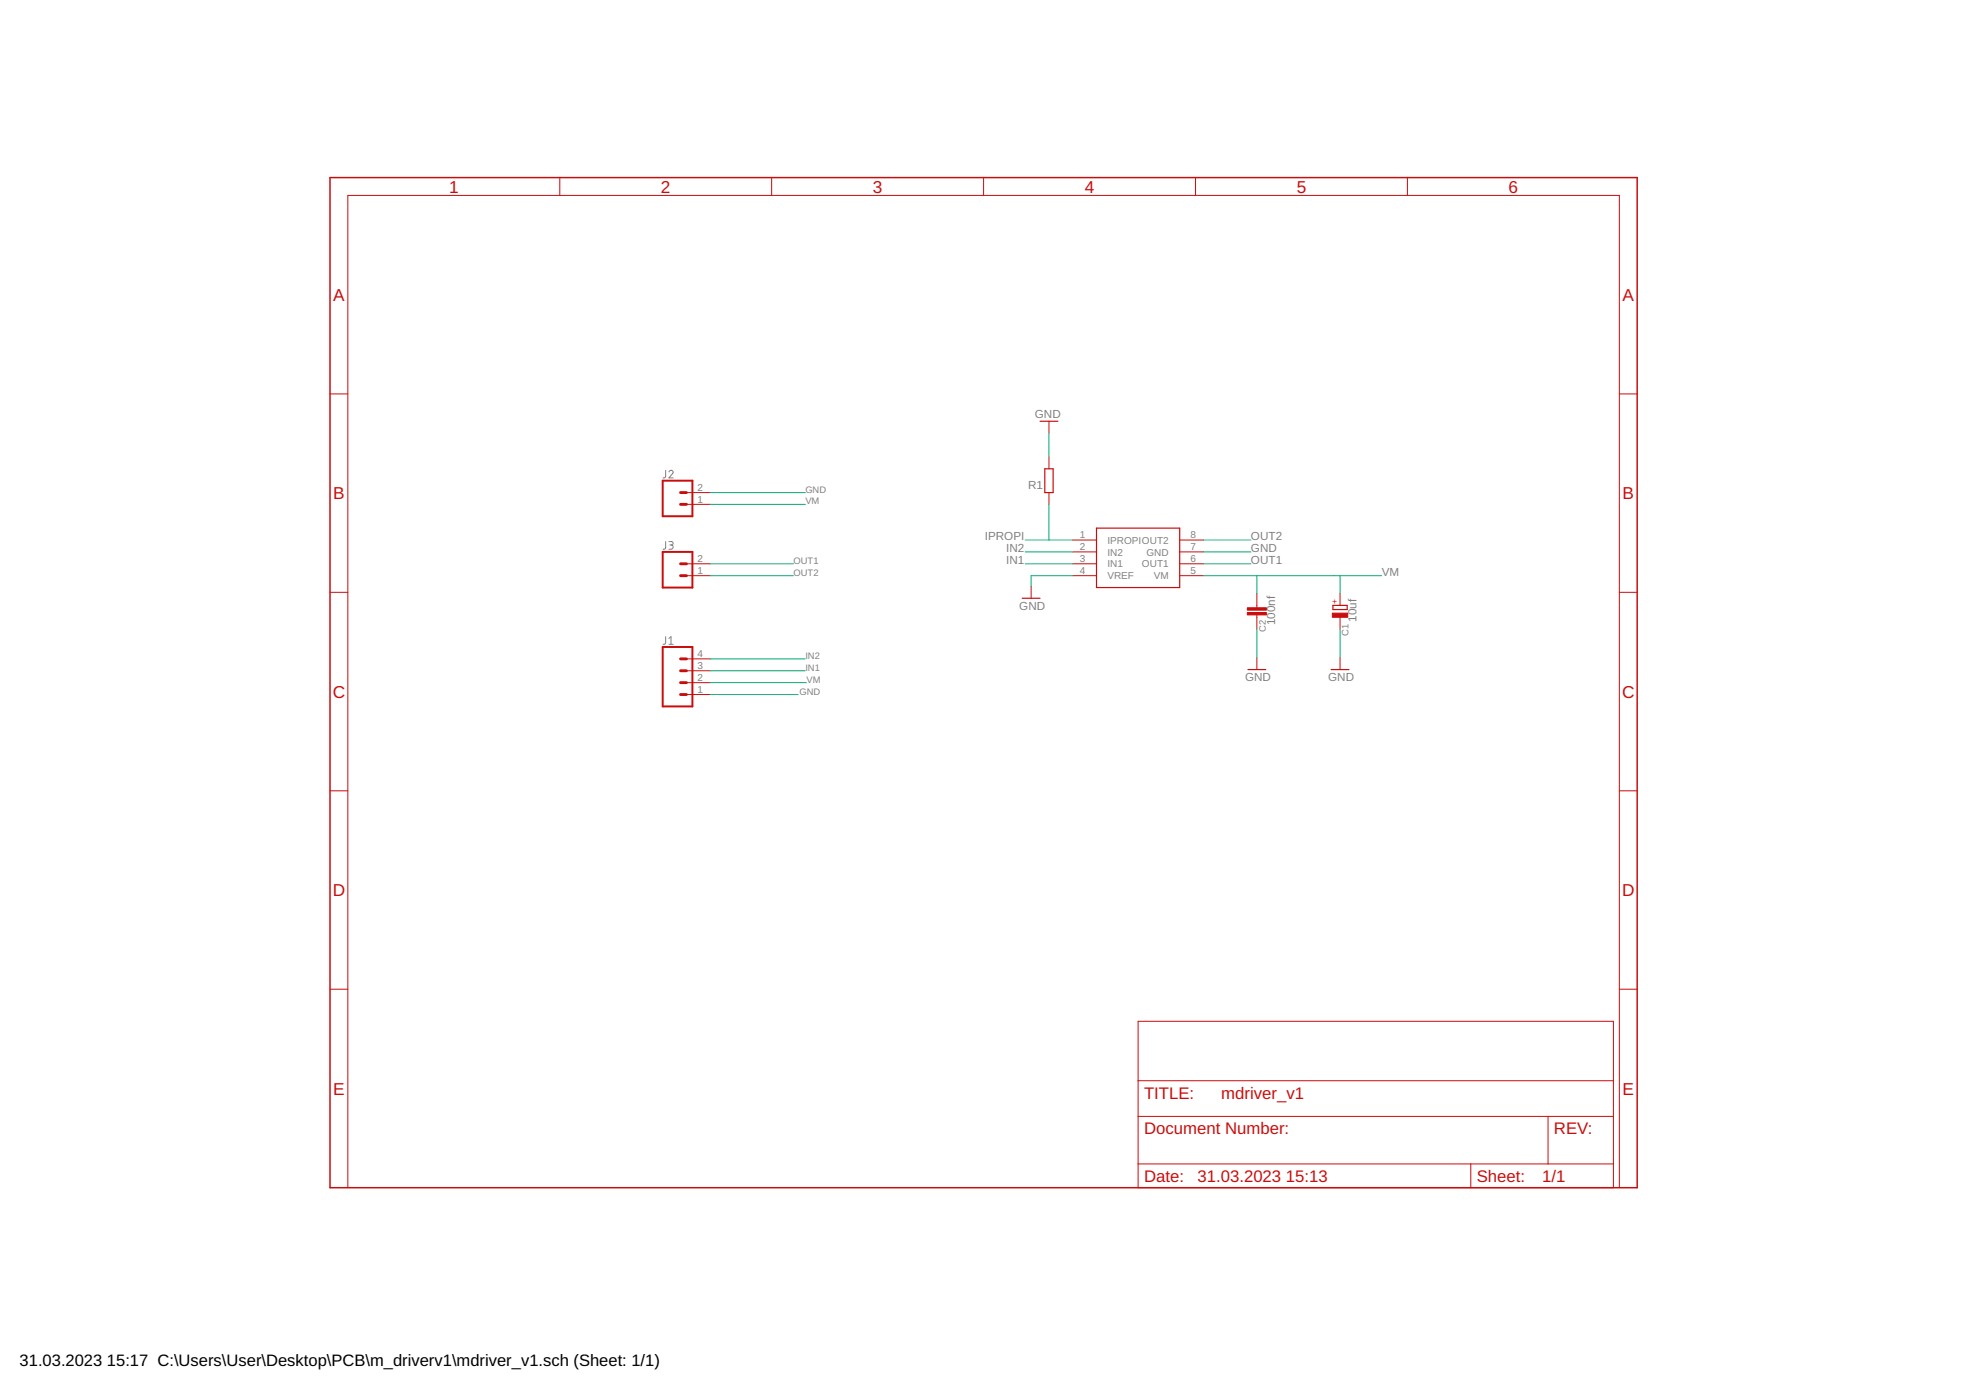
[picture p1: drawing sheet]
<svg xmlns="http://www.w3.org/2000/svg" width="420mm" height="297mm" viewBox="0 0 420 297" stroke-linecap="round" stroke-linejoin="round" font-family="sans-serif">
<path d="M142.3 100.5l-.1 1.4-.2 .2h-.3M142.3 115.7l-.1 1.4-.5 .3M143 100.9a.44 .44 0 0 1 .6-.4 .44 .44 0 0 1 .1 .7l-.7 .9h.9M143 115.7h.5a.36 .36 0 0 1 .4 .4 .36 .36 0 0 1-.4 .4h-.3M143.4 116.5a.46 .46 0 0 1 .5 .4 .46 .46 0 0 1-.5 .5h-.4M142.3 136.1l-.1 1.4-.5 .2M143 137.7h.9M143 136.4l.4-.3v1.6" fill="none" stroke="#808080" stroke-width=".21"/>
<path d="M70.5 38h279.4v215.8h-279.4z" fill="none" stroke="#c90d0c" stroke-width=".32"/>
<g fill="none" stroke="#c90d0c" stroke-width=".21">
<path d="M119.6 38v3.8M164.9 38v3.8M210.2 38v3.8M255.5 38v3.8M300.8 38v3.8M70.5 84.2h3.8M224.2 90v2.6M224.2 97.6v2.6M346.1 84.2h3.8M146.7 107.8h5.1M146.7 105.3h5.1M224.2 105.3v2.5"/>
<path d="M229.3 115.4h5M229.3 117.9h5M252.1 115.4h5.1M252.1 117.9h5.1M70.5 126.6h3.8M146.7 123h5.1M146.7 120.5h5.1M220.4 125.3v2.5M229.3 123h5M229.3 120.5h5M252.1 123h5.1M252.1 120.5h5.1"/>
<path d="M268.6 126.8v3.1M268.6 131.4v3.1M286.4 126.8v2.6M286.4 131.9v2.6M346.1 126.6h3.8M146.7 148.4h5.1M146.7 145.9h5.1M146.7 143.3h5.1M146.7 140.8h5.1M268.6 140.5v2.6M286.4 140.5v2.6M70.5 169h3.8"/>
<path d="M346.1 169h3.8M70.5 211.4h3.8M243.2 218.2h101.6v35.6h-101.6zM346.1 211.4h3.8M243.2 238.6h101.6M243.2 230.9h101.6M330.8 238.6v10.1M74.3 253.8v-212h271.8v212M243.2 248.7h101.6M314.3 248.7v5.1"/>
</g>
<path d="M141.6 102.7h6.4v7.6h-6.4zM141.6 117.9h6.4v7.7h-6.4zM141.6 138.3h6.4v12.7h-6.4z" fill="none" stroke="#c90d0c" stroke-width=".42"/>
<path d="M145.4 105.3h1.3M145.4 107.8h1.3M145.4 120.5h1.3M145.4 123h1.3M145.4 143.3h1.3M145.4 145.9h1.3M145.4 148.4h1.3M145.4 140.8h1.3" fill="none" stroke="#c90d0c" stroke-width=".61"/>
<path d="M222.3 90h3.8M223.3 100.2h1.8v5.1h-1.8zM234.3 112.9h17.8v12.7h-17.8zM218.5 127.8h3.8M284.9 129.4h3v.9h-3zM266.7 143.1h3.8M284.5 143.1h3.8" fill="none" stroke="#c90d0c" stroke-width=".25"/>
<g fill="#c90d0c" stroke="#c90d0c" stroke-width=".21">
<path d="M266.6 130.9h4v.5h-4z"/>
<path d="M266.6 129.9h4v.5h-4z"/>
<path d="M284.7 131h3.3v.9h-3.3z"/>
</g>
<g fill="none" stroke="#0dab76" stroke-width=".21">
<path d="M224.2 92.6v5M151.8 105.3h20.3M151.8 107.8h20.3M219.1 117.9h10.2M219.1 115.4h10.2M224.2 107.8v7.6M257.2 117.9h10.1M257.2 115.4h10.1M151.8 123h17.8M151.8 120.5h17.8M219.1 120.5h10.2M229.3 123h-8.9v2.3"/>
<path d="M257.2 123h38.1M257.2 120.5h10.1M268.6 123v3.8M268.6 134.5v6M286.4 123v3.8M286.4 134.5v6M151.8 148.4h18.8M151.8 140.8h20.3M151.8 143.3h20.3M151.8 145.9h20.6"/>
</g>
<g font-size="3.7" fill="#c90d0c">
<text x="96" y="41.2">1</text>
<text x="141.3" y="41.2">2</text>
<text x="186.5" y="41.2">3</text>
<text x="231.8" y="41.2">4</text>
<text x="277.1" y="41.2">5</text>
<text x="322.4" y="41.2">6</text>
<text x="71.2" y="64.3">A</text>
<text x="346.7" y="64.3">A</text>
<text x="71.2" y="106.7">B</text>
<text x="346.7" y="106.7">B</text>
<text x="71.1" y="149.1">C</text>
<text x="346.6" y="149.1">C</text>
<text x="71.1" y="191.5">D</text>
<text x="346.6" y="191.5">D</text>
<text x="71.2" y="233.9">E</text>
<text x="346.7" y="233.9">E</text>
</g>
<g font-size="3.6" fill="#c90d0c">
<text x="244.5" y="234.8">TITLE:</text>
<text x="261" y="234.8">mdriver_v1</text>
<text x="244.5" y="242.4">Document Number:</text>
<text x="332.1" y="242.4">REV:</text>
<text x="244.5" y="252.5">Date:</text>
<text x="255.9" y="252.5">31.03.2023</text>
<text x="274.8" y="252.5">15:13</text>
<text x="315.6" y="252.5">Sheet:</text>
<text x="329.6" y="252.5">1/1</text>
</g>
<g font-size="3.5">
<text x="4.2" y="291.8">31.03.2023</text>
<text x="22.9" y="291.8">15:17 C:\Users\User\Desktop\PCB\m_driverv1\mdriver_v1.sch (Sheet: 1/1)</text>
</g>
<g font-size="2.5" fill="#808080">
<text x="221.2" y="89.3">GND</text>
<text x="219.7" y="104.6">R1</text>
<text x="210.5" y="115.4">IPROPI</text>
<text x="215" y="117.9">IN2</text>
<text x="267.3" y="117.9">GND</text>
<text x="267.3" y="115.4">OUT2</text>
<text x="215" y="120.5">IN1</text>
<text x="267.3" y="120.5">OUT1</text>
<text x="295.3" y="123">VM</text>
<text x="217.8" y="130.4">GND</text>
<text x="272.6" y="133.6" transform="rotate(-90 272.6 133.6)">100nf</text>
<text x="289.9" y="132.9" transform="rotate(-90 289.9 132.9)">10uf</text>
<text x="266.1" y="145.6">GND</text>
<text x="283.9" y="145.6">GND</text>
</g>
<g font-size="2.1" fill="#808080">
<text x="149.1" y="107.4">1</text>
<text x="149.1" y="104.9">2</text>
<text x="230.8" y="115.1">1</text>
<text x="230.8" y="117.6">2</text>
<text x="236.7" y="116.2">IPROPIOUT2</text>
<text x="236.7" y="118.7">IN2</text>
<text x="245" y="118.7">GND</text>
<text x="254.4" y="115.1">8</text>
<text x="254.4" y="117.6">7</text>
<text x="149.1" y="122.7">1</text>
<text x="149.1" y="120.1">2</text>
<text x="230.8" y="120.1">3</text>
<text x="230.8" y="122.7">4</text>
<text x="236.7" y="121.2">IN1</text>
<text x="236.7" y="123.8">VREF</text>
<text x="244.1" y="121.3">OUT1</text>
<text x="246.6" y="123.8">VM</text>
<text x="254.4" y="120.1">6</text>
<text x="254.4" y="122.7">5</text>
<text x="149.1" y="143">3</text>
<text x="149.1" y="140.4">4</text>
<text x="149.1" y="148.1">1</text>
<text x="149.1" y="145.5">2</text>
</g>
<g font-size="2" fill="#808080">
<text x="172.1" y="105.3">GND</text>
<text x="172.1" y="107.8">VM</text>
<text x="169.6" y="123">OUT2</text>
<text x="169.6" y="120.5">OUT1</text>
<text x="270.5" y="135" transform="rotate(-90 270.5 135)">C2</text>
<text x="288.2" y="135.9" transform="rotate(-90 288.2 135.9)">C1</text>
<text x="172.1" y="140.8">IN2</text>
<text x="172.1" y="143.3">IN1</text>
<text x="170.8" y="148.4">GND</text>
<text x="172.4" y="145.9">VM</text>
</g>
<text font-size="1.8" fill="#c90d0c" x="285.8" y="129" transform="rotate(-90 285.8 129)">+</text>
</svg>
